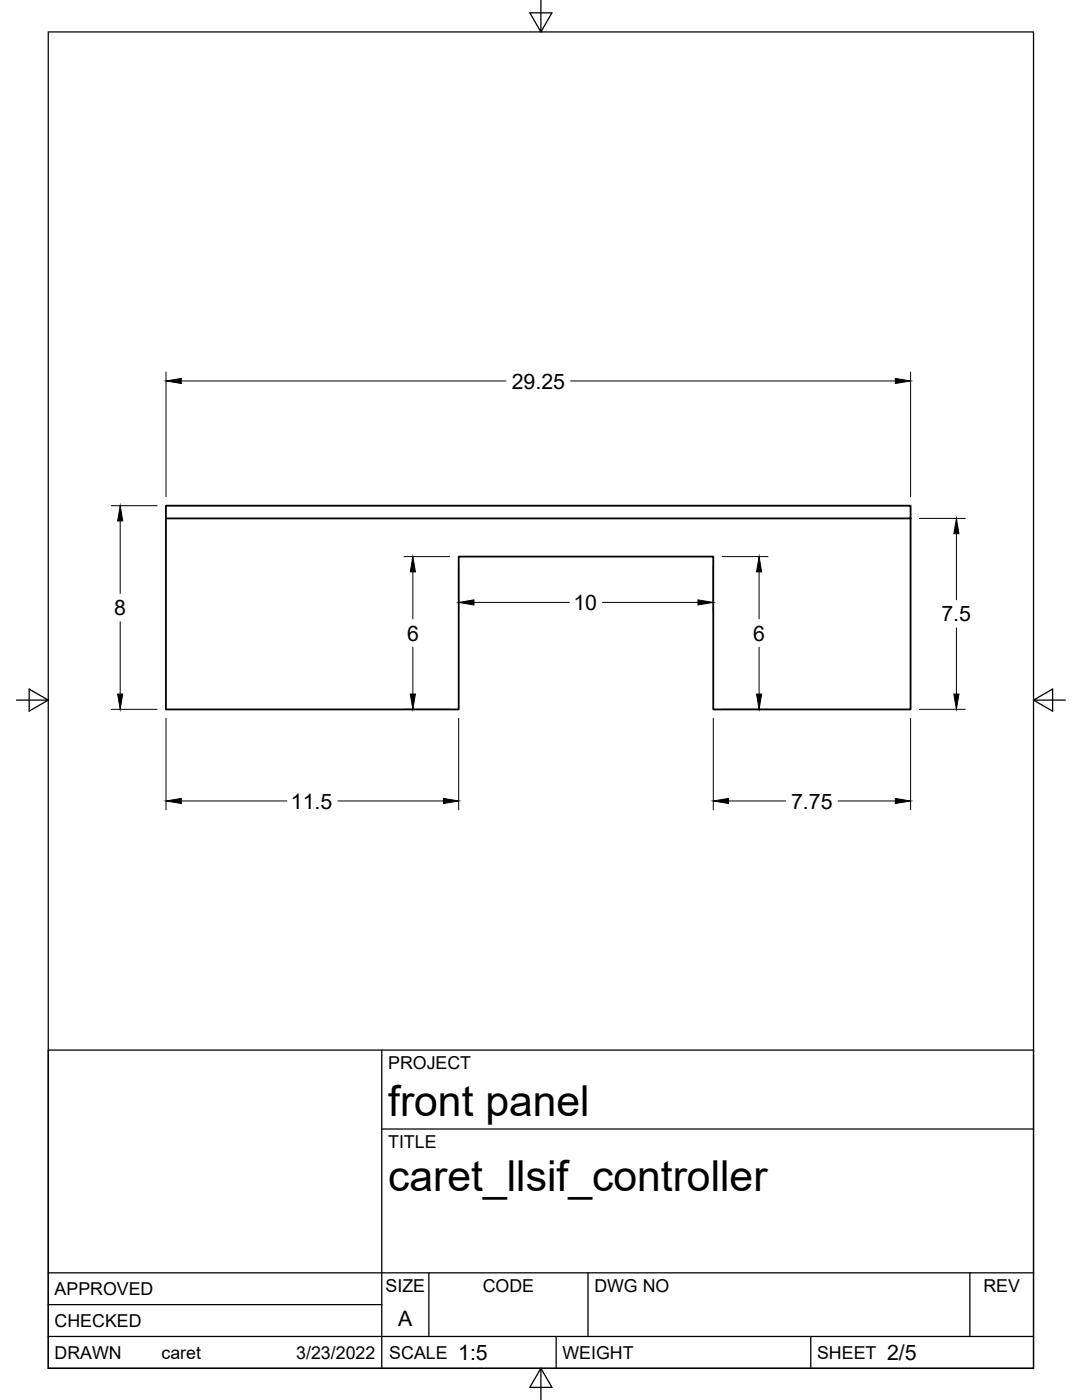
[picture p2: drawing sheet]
<svg xmlns="http://www.w3.org/2000/svg" width="216mm" height="279mm" viewBox="0 0 216 279" stroke-linecap="round" stroke-linejoin="round" font-family="sans-serif">
<!-- layer: Visible -->
<path d="M33.1 100.9h148.6v2.6h-148.6zM33.1 103.5v38.1h58.4v-30.5h50.8v30.5h39.4v-38.1" fill="none" stroke="#000" stroke-width=".36"/>
<!-- layer: Border -->
<path d="M9.6 6.4h196.6v266.7h-196.6zM107.9 0v6.4l-2.2-3.8h4.4l-2.2 3.8M3.3 139.7h6.3l-3.8-2.2v4.4l3.8-2.2M206.2 139.7l3.8 2.2v-4.4l-3.8 2.2h6.4M107.9 273.1l2.2 3.8h-4.4l2.2-3.8v6.3" fill="none" stroke="#000" stroke-width=".25"/>
<!-- layer: Titleblock -->
<path d="M9.6 209.6h196.6v63.5h-196.6zM76.2 209.6v63.5M76.2 225.3h130M9.6 254h196.6M85.6 254v12.7M117.3 254v12.7M193.5 254v12.7M9.6 266.7h196.6M9.6 260.4h66.6M111 266.7v6.4M161.8 266.7v6.4" fill="none" stroke="#000" stroke-width=".25"/>
<!-- layer: Dimensions -->
<g fill="none" stroke="#000" stroke-width=".2">
<path d="M33.1 74.3v24.8M36.2 76h64.8M113.9 76h64.7M181.7 74.3v24.8M22.2 100.9h9.1M24 104v14.4M80.6 111.1h9.1M82.4 114.1v9.4M91.5 112.9v9.1M142.3 112.9v9.1M144.1 111.1h9.1M151.5 114.1v9.4"/>
<path d="M183.5 103.5h9.1M190.8 106.5v13.2M24 124.1v14.4M82.4 129.2v9.3M94.6 120.2h19M120.2 120.2h19.1M151.5 129.2v9.3M190.8 125.3v13.2M22.2 141.6h9.1M33.1 143.3v18.3M36.2 159.9h21M67.4 159.9h21.1"/>
<path d="M80.6 141.6h9.1M91.5 143.3v18.3M142.3 143.3v18.3M144.1 141.6h9.1M145.4 159.9h11.4M167.2 159.9h11.4M181.7 143.3v18.3M183.5 141.6h9.1"/>
</g>
<g fill="#000" stroke="#000" stroke-width=".2">
<path d="M33.1 76l3.1-.5v1zM178.6 75.5l3.1 .5-3.1 .5zM24 100.9l.5 3.1h-1zM82.4 111.1l.5 3h-1zM91.5 120.2l3.1-.5v1zM139.3 119.7l3 .5-3 .5zM151.5 111.1l.5 3h-1zM190.8 103.5l.5 3h-1zM23.5 138.5h1l-.5 3.1zM81.9 138.5h1l-.5 3.1zM151 138.5h1l-.5 3.1zM190.3 138.5h1l-.5 3.1z"/>
<path d="M33.1 159.9l3.1-.6v1.1zM88.5 159.3l3 .6-3 .5zM142.3 159.9l3.1-.6v1.1zM178.6 159.3l3.1 .6-3.1 .5z"/>
</g>
<g font-size="8.5">
<text x="77.4" y="222.8">front panel</text>
<text x="77.4" y="237.8">caret_llsif_controller</text>
</g>
<g font-size="4.3">
<text x="102.1" y="77.5">29.25</text>
<text x="22.8" y="122.7">8</text>
<text x="114.4" y="121.7">10</text>
<text x="187.9" y="124">7.5</text>
<text x="81.2" y="127.8">6</text>
<text x="150.3" y="127.8">6</text>
<text x="58" y="161.4">11.5</text>
<text x="157.9" y="161.4">7.75</text>
<text x="79.5" y="264.5">A</text>
<text x="91.4" y="271.4">1:5</text>
<text x="177" y="271.4">2/5</text>
</g>
<g font-size="3.5">
<text x="77.4" y="213.4">PROJECT</text>
<text x="77.4" y="229.1">TITLE</text>
<text x="76.9" y="257.8">SIZE</text>
<text x="96.3" y="257.8">CODE</text>
<text x="118.6" y="257.8">DWG NO</text>
<text x="196.2" y="257.8">REV</text>
<text x="10.9" y="258.5">APPROVED</text>
<text x="10.9" y="264.8">CHECKED</text>
<text x="10.9" y="271.2">DRAWN</text>
<text x="32.2" y="271.2">caret</text>
<text x="59.1" y="271.2">3/23/2022</text>
<text x="77.7" y="271.2">SCALE</text>
<text x="112.2" y="271.2">WEIGHT</text>
<text x="163" y="271.2">SHEET</text>
</g>
</svg>
